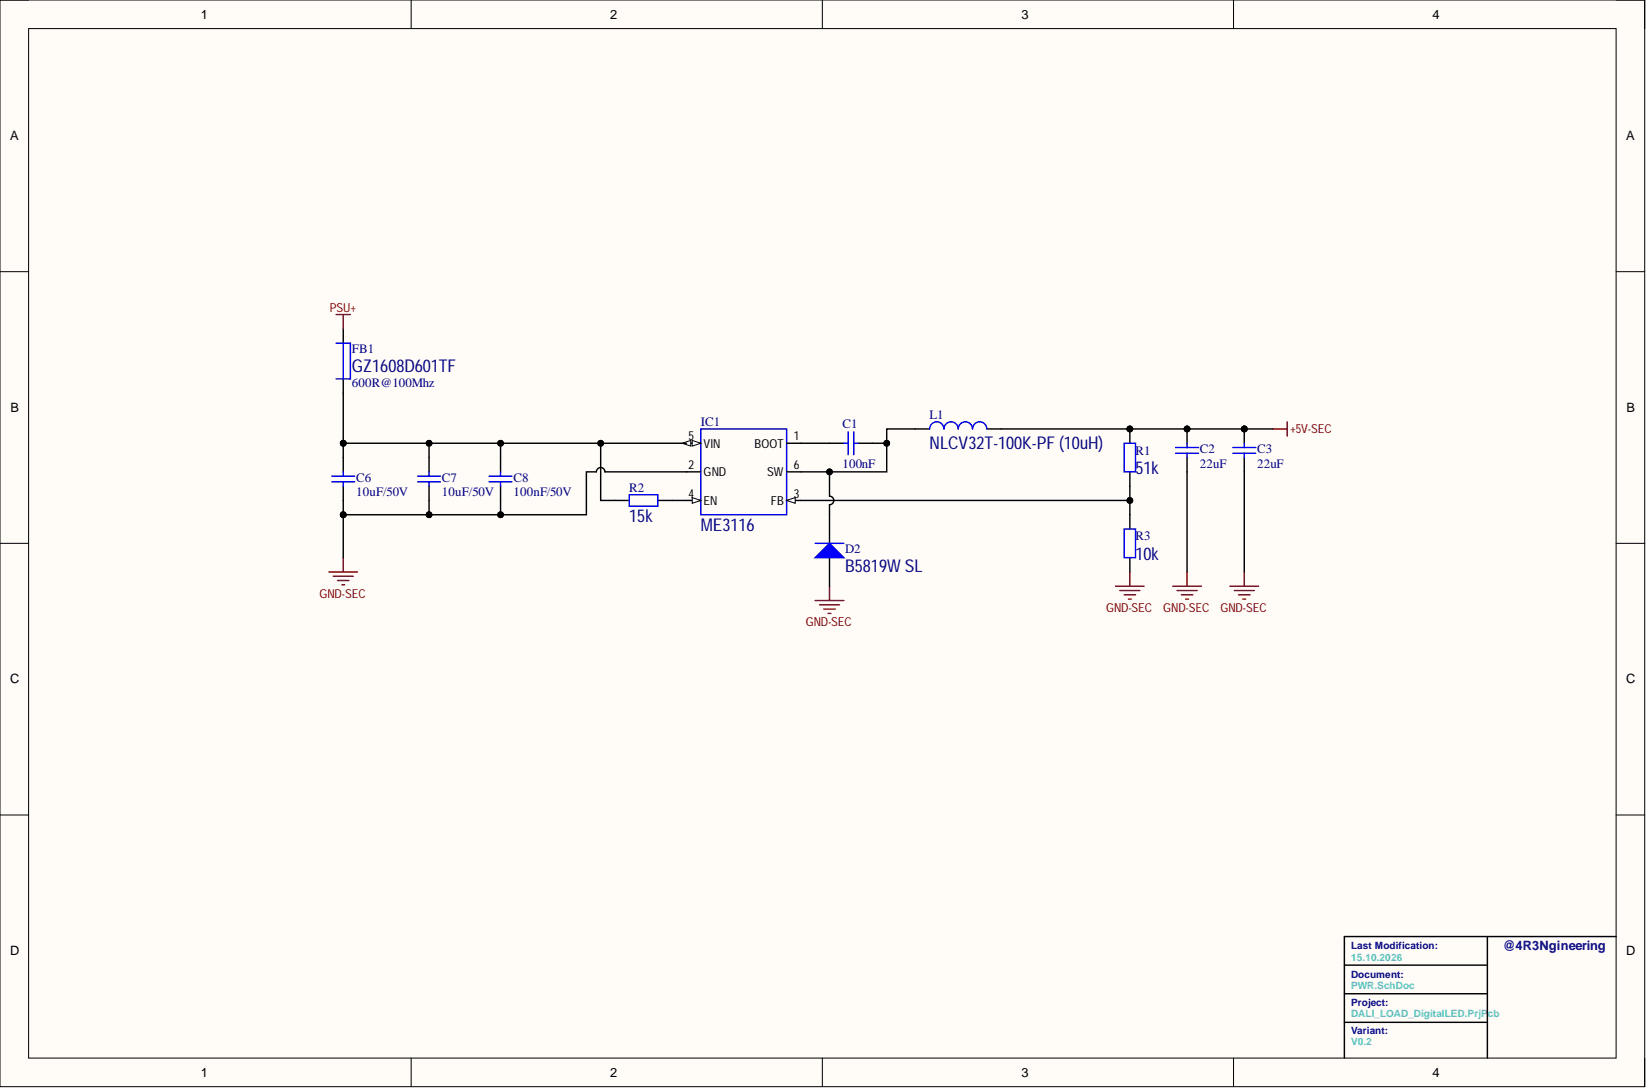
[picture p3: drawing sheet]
<svg xmlns="http://www.w3.org/2000/svg" width="292mm" height="193mm" viewBox="0 0 292 193" stroke-linecap="round" stroke-linejoin="round" font-family="sans-serif">
<path d="M0 0h291.9v192.7h-291.9z" fill-rule="evenodd" fill="#fffcf8"/>
<path d="M0 0h291.9v192.7h-291.9z" fill="none" stroke="#000" stroke-width=".18"/>
<path d="M5.1 5.1h281.7v182.6h-281.7z" fill-rule="evenodd" fill="#fffcf8"/>
<g fill="none" stroke="#000" stroke-width=".18">
<path d="M0 0h5.1M5.1 5.1h281.7v182.6h-281.7zM73 0v5.1M145.9 0v5.1M218.9 0v5.1M286.8 0h5.1v5.1M0 48.2h5.1M286.8 48.2h5.1M0 96.4h5.1M286.8 96.4h5.1M0 144.6h5.1M286.8 144.6h5.1"/>
<path d="M73 187.7v5M145.9 187.7v5M218.9 187.7v5M291.9 187.7v5"/>
<circle cx="60.9" cy="78.6" r=".51"/>
<circle cx="76.1" cy="78.6" r=".51"/>
<circle cx="157.4" cy="78.6" r=".51"/>
<circle cx="60.9" cy="91.3" r=".51"/>
<circle cx="76.1" cy="91.3" r=".51"/>
<circle cx="200.5" cy="88.8" r=".51"/>
</g>
<g fill="none" stroke="#000" stroke-width=".25">
<path d="M60.9 78.6v5.1M76.1 78.6v5.1M142.1 78.6h7.6M152.3 78.6h2.5M165 76.1h-7.6v2.5M175.1 76.1h45.7M60.9 86.2v5.1M76.1 86.2v5.1M88.8 81.2v2.5M88.8 86.2v2.6M121.8 83.7h2.6M139.6 88.8h60.9"/>
<path d="M139.6 83.7h2.5M200.5 83.7v2.5M200.5 91.3v2.5M200.5 98.9v2.5M210.7 81.2v20.2M220.8 81.2v20.2M238.6 171.2h25.4M238.6 176.3h25.4M264 166.1v21.6M286.8 166.1h-48.2v21.6M238.6 181.3h25.4"/>
</g>
<g fill="none" stroke="#800000" stroke-width=".25">
<path d="M60.9 98.9v2.5M58.4 101.4h5.1M59.1 102.2h3.6M59.9 103h2M60.7 103.7h.5M198 104h5M198.7 104.7h3.6M199.5 105.5h2M200.2 106.3h.6M200.5 101.4v2.6M208.1 104h5.1M208.9 104.7h3.5"/>
<path d="M209.6 105.5h2.1M210.4 106.3h.5M210.7 101.4v2.6M218.3 104h5M219 104.7h3.6M219.8 105.5h2M220.6 106.3h.5M220.8 101.4v2.6"/>
</g>
<g fill="none" stroke="#00f" stroke-width=".25">
<path d="M124.4 76.1h15.2v15.2h-15.2zM149.7 78.6h.8M150.5 76.6v4M151.5 76.6v4M151.5 78.6h.8M165 76.1a1.27 1.27 0 0 1 1.2-1.3 1.27 1.27 0 0 1 1.3 1.3 1.27 1.27 0 0 1 1.3-1.3 1.27 1.27 0 0 1 1.2 1.3 1.27 1.27 0 0 1 1.3-1.3 1.27 1.27 0 0 1 1.3 1.3 1.27 1.27 0 0 1 1.3-1.3 1.27 1.27 0 0 1 1.2 1.3M199.5 78.6h2v5.1h-2zM208.6 79.4h4.1M210.7 78.6v.8M218.8 79.4h4M220.8 78.6v.8M58.9 85.5h4"/>
<path d="M58.9 84.4h4M60.9 83.7v.7M60.9 85.5v.7M74.1 85.5h4.1M74.1 84.4h4.1M76.1 83.7v.7M76.1 85.5v.7M86.8 85.5h4.1M86.8 84.4h4.1M88.8 83.7v.7M88.8 85.5v.7M199.5 93.8h2v5.1h-2z"/>
<path d="M208.6 80.4h4.1M210.7 80.4v.8M218.8 80.4h4M220.8 80.4v.8"/>
</g>
<g fill="#000">
<circle cx="60.9" cy="78.6" r=".51"/>
<circle cx="76.1" cy="78.6" r=".51"/>
<circle cx="157.4" cy="78.6" r=".51"/>
<circle cx="60.9" cy="91.3" r=".51"/>
<circle cx="76.1" cy="91.3" r=".51"/>
<circle cx="200.5" cy="88.8" r=".51"/>
</g>
<path d="M139.6 88.8l1.5-.5v1z" fill="#f8fcff"/>
<path d="M139.6 88.8l1.5-.5v1z" fill="none" stroke="#000" stroke-width=".18"/>
<path d="M121.8 88.8h2.6" fill="none" stroke="#000" stroke-width=".25"/>
<path d="M122.8 88.3l1.6 .5-1.6 .5z" fill="#f8fcff"/>
<path d="M122.8 88.3l1.6 .5-1.6 .5z" fill="none" stroke="#000" stroke-width=".18"/>
<path d="M121.8 78.6h2.6" fill="none" stroke="#000" stroke-width=".25"/>
<path d="M122.8 78.1l1.6 .5-1.6 .5z" fill="#f8fcff"/>
<path d="M122.8 78.1l1.6 .5-1.6 .5z" fill="none" stroke="#000" stroke-width=".18"/>
<path d="M121.1 78.6l1.5-.5v1z" fill="#f8fcff"/>
<g fill="none" stroke="#000" stroke-width=".18">
<path d="M121.1 78.6l1.5-.5v1z"/>
<circle cx="88.8" cy="78.6" r=".51"/>
<circle cx="106.6" cy="78.6" r=".51"/>
<circle cx="88.8" cy="91.3" r=".51"/>
<circle cx="147.2" cy="83.7" r=".51"/>
</g>
<path d="M60.9 58.3v2.6M60.9 67.2v2.5M88.8 78.6v2.6M106.6 78.6v10.2h5.1M139.6 78.6h2.5M88.8 88.8v2.5M116.7 88.8h5.1M147.2 83.7v4.3a.76 .76 0 0 1 .8 .8 .76 .76 0 0 1-.8 .7v6.9M147.2 98.9v5.1" fill="none" stroke="#000" stroke-width=".25"/>
<path d="M144.7 106.5h5M145.4 107.3h3.6M146.2 108h2M147 108.8h.5M147.2 104v2.5" fill="none" stroke="#800000" stroke-width=".25"/>
<g fill="#000">
<circle cx="88.8" cy="78.6" r=".51"/>
<circle cx="106.6" cy="78.6" r=".51"/>
<circle cx="88.8" cy="91.3" r=".51"/>
<circle cx="147.2" cy="83.7" r=".51"/>
</g>
<path d="M59.6 60.9h2.6v6.3h-2.6M60.9 60.9v6.3M111.7 87.7h5v2.1h-5z" fill="none" stroke="#00f" stroke-width=".25"/>
<path d="M144.7 98.9l2.5-2.5 2.5 2.5z" fill="#00f"/>
<path d="M144.7 98.9l2.5-2.5 2.5 2.5zM144.7 96.4h5" fill="none" stroke="#00f" stroke-width=".25"/>
<path d="M60.9 69.7v8.9h60.9M154.8 78.6h2.6v5.1h-15.3M220.8 76.1h5.1M121.8 83.7h-14.4a.76 .76 0 0 0-.8-.8 .76 .76 0 0 0-.8 .8h-1.7v7.6h-43.2v7.6M200.5 86.2v5.1" fill="none" stroke="#000" stroke-width=".25"/>
<g fill="#000">
<circle cx="60.9" cy="78.6" r=".51"/>
<circle cx="76.1" cy="78.6" r=".51"/>
<circle cx="88.8" cy="78.6" r=".51"/>
<circle cx="106.6" cy="78.6" r=".51"/>
<circle cx="157.4" cy="78.6" r=".51"/>
<circle cx="60.9" cy="91.3" r=".51"/>
<circle cx="76.1" cy="91.3" r=".51"/>
<circle cx="88.8" cy="91.3" r=".51"/>
<circle cx="147.2" cy="83.7" r=".51"/>
<circle cx="200.5" cy="88.8" r=".51"/>
</g>
<g fill="none" stroke="#000" stroke-width=".18">
<circle cx="60.9" cy="78.6" r=".51"/>
<circle cx="76.1" cy="78.6" r=".51"/>
<circle cx="88.8" cy="78.6" r=".51"/>
<circle cx="106.6" cy="78.6" r=".51"/>
<circle cx="157.4" cy="78.6" r=".51"/>
<circle cx="60.9" cy="91.3" r=".51"/>
<circle cx="76.1" cy="91.3" r=".51"/>
<circle cx="88.8" cy="91.3" r=".51"/>
<circle cx="147.2" cy="83.7" r=".51"/>
<circle cx="200.5" cy="88.8" r=".51"/>
</g>
<path d="M59.6 55.8h2.6M60.9 55.8v2.5M225.9 76.1h2.5M228.4 74.8v2.5" fill="none" stroke="#800000" stroke-width=".25"/>
<g font-size="3.5">
<text x="200" y="77.9">PIR101</text>
<text x="209.9" y="77.9">PIC201</text>
<text x="220.1" y="77.9">PIC301</text>
</g>
<g font-size="3.1" fill="#000080">
<text x="62.4" y="66">GZ1608D601TF</text>
<text x="165" y="79.7">NLCV32T-100K-PF (10uH)</text>
<text x="201.5" y="84">51k</text>
<text x="111.7" y="92.6">15k</text>
<text x="124.4" y="94.2">ME3116</text>
<text x="150" y="101.5">B5819W SL</text>
<text x="201.5" y="99.2">10k</text>
</g>
<g font-size="2.3">
<text x="35.6" y="3.3">1</text>
<text x="108.3" y="3.3">2</text>
<text x="181.3" y="3.3">3</text>
<text x="254.2" y="3.3">4</text>
<text x="1.8" y="24.9">A</text>
<text x="288.6" y="24.9">A</text>
<text x="1.9" y="73">B</text>
<text x="288.7" y="73">B</text>
<text x="1.8" y="121.2">C</text>
<text x="288.6" y="121.2">C</text>
<text x="1.8" y="169.4">D</text>
<text x="288.6" y="169.4">D</text>
<text x="35.6" y="191">1</text>
<text x="108.3" y="191">2</text>
<text x="181.3" y="191">3</text>
<text x="254.2" y="191">4</text>
</g>
<g font-size="2.3" fill="#000080">
<text x="62.4" y="62.6">FB1</text>
<text x="62.4" y="68.7">600R@100Mhz</text>
<text x="124.4" y="75.6">IC1</text>
<text x="149.5" y="75.8">C1</text>
<text x="165" y="74.3">L1</text>
<text x="149.5" y="82.9">100nF</text>
<text x="201.5" y="80.6">R1</text>
<text x="212.9" y="80.4">C2</text>
<text x="212.9" y="82.9">22uF</text>
<text x="223.1" y="80.4">C3</text>
<text x="223.1" y="82.9">22uF</text>
<text x="63.2" y="85.5">C6</text>
<text x="63.2" y="88">10uF/50V</text>
<text x="78.4" y="85.5">C7</text>
<text x="78.4" y="88">10uF/50V</text>
<text x="91.1" y="85.5">C8</text>
<text x="91.1" y="88">100nF/50V</text>
<text x="111.7" y="87.2">R2</text>
<text x="201.5" y="95.9">R3</text>
<text x="150" y="98.1">D2</text>
</g>
<text font-size="2.3" fill="#020887" x="266.7" y="168.6">@4R3Ngineering</text>
<g font-size="2.2" fill="#800000">
<text x="58.5" y="55.3">PSU+</text>
<text x="228.9" y="76.8">+5V-SEC</text>
<text x="56.7" y="106">GND-SEC</text>
<text x="143" y="111.1">GND-SEC</text>
<text x="196.3" y="108.5">GND-SEC</text>
<text x="206.4" y="108.5">GND-SEC</text>
<text x="216.6" y="108.5">GND-SEC</text>
</g>
<g font-size="2.2">
<text x="122.2" y="83.2">2</text>
<text x="122.2" y="78.1">5</text>
<text x="124.9" y="79.4">VIN</text>
<text x="133.9" y="79.4">BOOT</text>
<text x="140.9" y="83.2">6</text>
<text x="140.9" y="78.1">1</text>
<text x="122.2" y="88.3">4</text>
<text x="124.9" y="84.4">GND</text>
<text x="124.9" y="89.5">EN</text>
<text x="136.1" y="84.4">SW</text>
<text x="136.8" y="89.5">FB</text>
<text x="140.9" y="88.3">3</text>
</g>
<g font-size="1.8" fill="#020887">
<text x="239.8" y="168.4">Last Modification:</text>
<text x="239.8" y="173.4">Document:</text>
<text x="239.8" y="178.4">Project:</text>
<text x="239.8" y="183.4">Variant:</text>
</g>
<g font-size="1.8" fill="#4bc6b9">
<text x="239.8" y="170.4">15.10.2026</text>
<text x="239.8" y="175.4">PWR.SchDoc</text>
<text x="239.8" y="180.4">DALI_LOAD_DigitalLED.PrjPcb</text>
<text x="239.8" y="185.4">V0.2</text>
</g>
</svg>
